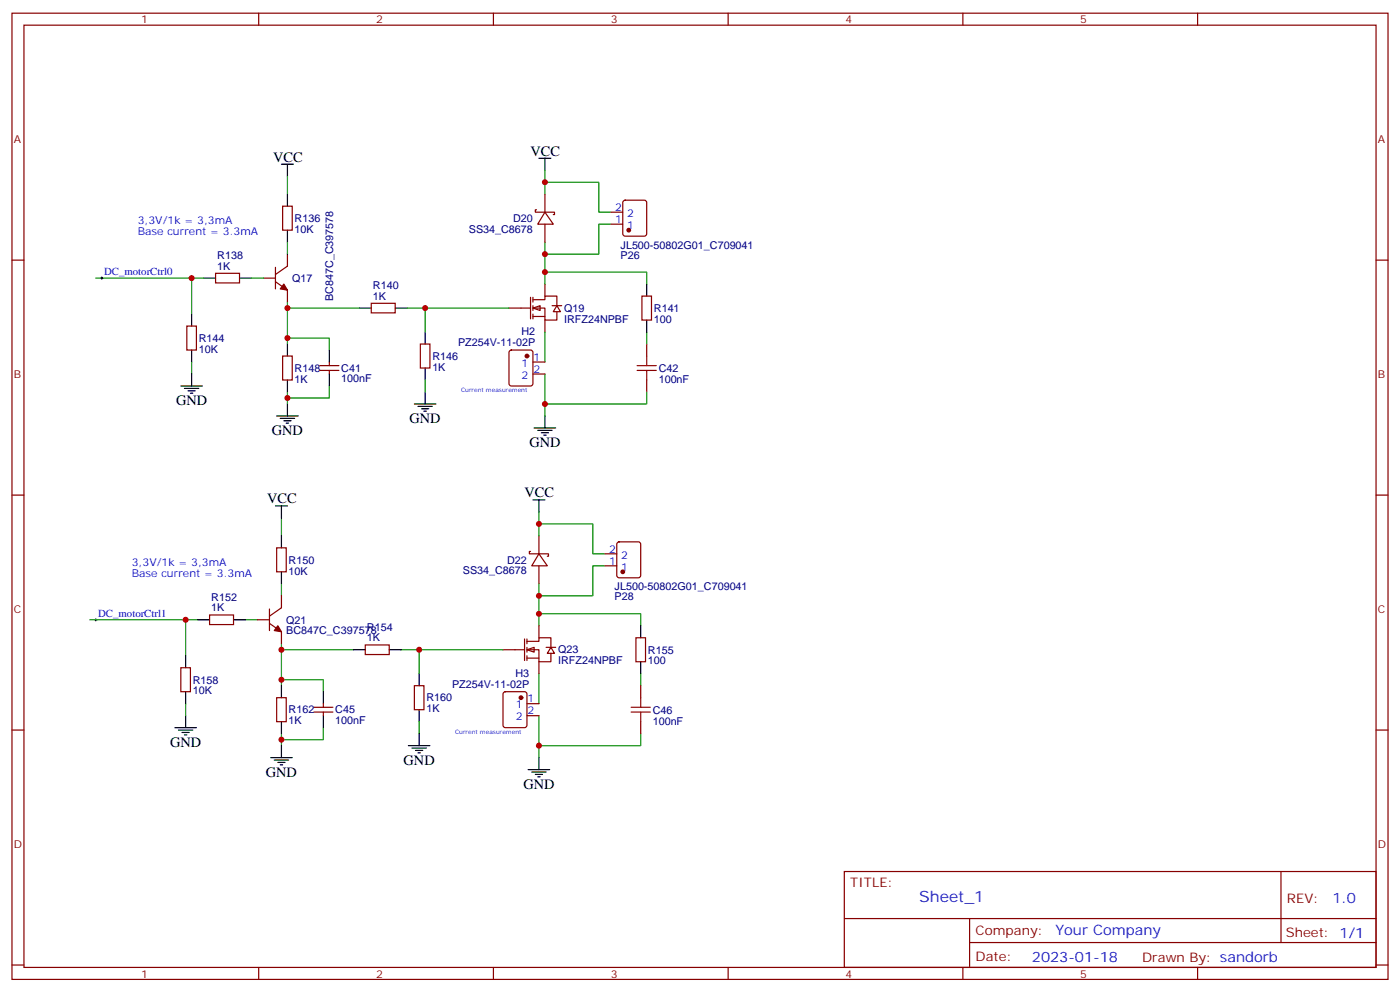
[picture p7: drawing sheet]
<svg xmlns="http://www.w3.org/2000/svg" width="412mm" height="292mm" viewBox="0 0 412 292" stroke-linecap="round" stroke-linejoin="round" font-family="sans-serif">
<g fill="none" stroke="#870000" stroke-width=".35">
<path d="M3.5 3.9h405.4v284.3h-405.4zM7.1 7.4h398.2v277.3h-398.2zM76.2 3.9v3.5M145.3 3.9v3.5M214.5 3.9v3.5M283.6 3.9v3.5M352.8 3.9v3.5M3.5 76.6h3.6M405.3 76.6h3.6M3.5 145.7h3.6M405.3 145.7h3.6M3.5 214.8h3.6"/>
<path d="M405.3 214.8h3.6M248.7 256.5h156.6v28.2h-156.6zM377.3 256.5v20.9M248.7 270.3h156.5M285.6 277.4h119.6M285.6 270.3v14.1M3.5 284h3.6M76.2 284.7v3.5M145.3 284.7v3.5M214.5 284.7v3.5M283.6 284.7v3.5M352.8 284.7v3.5"/>
<path d="M405.3 284h3.6"/>
</g>
<g fill="#fff" stroke="#870000" stroke-width=".35">
<path d="M157 90.7l2.1-.7v1.4z"/>
<path d="M164 90l1.1 1.7h-2.1z"/>
</g>
<g fill="none" stroke="#870000" stroke-width=".35">
<path d="M160.5 57.2v5.2M81.1 78.7v6.3M83.3 60.7h2.8v7h-2.8zM84.7 74.8v3.5l-3.6 2.5M158 61.7h-.3v.7h2.8M160.5 62.4l2.5 3.6h-4.6zM160.5 62.4h2.8v.7h-.3M160.5 66v5.3M55 96h2.9v7h-2.9zM63.5 80.4h7.1v2.9h-7.1zM77.6 81.8h3.5M81.1 82.9l3.6 2.5v3.5"/>
<path d="M109.4 89.3h7v2.8h-7zM149.9 90.7h6.4M156.3 87.5v6.3M157 88.2h3.5v-1.1h3.5v2.9M157 90.7h3.5v3.5h3.5v-2.5M157 93.1h3.5M157 87.5v1.4M157 90v1.4M157 92.4v1.4M160.5 83.6v3.5M160.5 94.2v3.5M162.6 90h2.9"/>
<path d="M83.3 104.8h2.8v7h-2.8zM94.2 109h5.6M94.2 107.6h5.6M97 106.5v1.1M97 109v1.1M190.5 101.2v3.6M190.5 111.8v3.6M158.7 157.7v5.3M79.4 179.2v6.4M81.5 161.2h2.8v7.1h-2.8zM82.9 175.3v3.6l-3.5 2.4M156.3 162.3h-.4v.7h2.8"/>
<path d="M158.7 163l2.5 3.5h-4.6zM158.7 163h2.9v.7h-.4M158.7 166.5v5.3M53.3 196.5h2.8v7.1h-2.8zM61.7 181h7.1v2.8h-7.1zM75.8 182.4h3.6M79.4 183.4l3.5 2.5v3.5M81.5 205.3h2.8v7.1h-2.8zM92.4 209.5h5.7M92.4 208.1h5.7M95.2 207.1v1M95.2 209.5v1.1"/>
<path d="M188.7 201.8v3.5M188.7 212.4v3.5"/>
</g>
<g fill="#870000" stroke="#870000" stroke-width=".35">
<path d="M83.6 83.6l1.1 1.8-2.2-.4z"/>
<path d="M81.8 184.1l1.1 1.8-2.1-.3z"/>
</g>
<g fill="none" stroke="#000" stroke-width=".35">
<path d="M82.9 48.3h3.5M84.7 48.3v3.6M84.7 57.2v3.5M158.7 46.6h3.6M160.5 46.6v3.5M84.7 67.7v3.6M56.4 92.4v3.6M60 81.8h3.5M70.6 81.8h3.5M105.8 90.7h3.6M116.4 90.7h3.5M53.3 113.6h6.3"/>
<path d="M54.3 114.3h4.3M55.4 115h2.1M56.1 115.7h.7M56.4 103v3.5M56.4 110.1v3.5M84.7 101.2v3.6M84.7 111.8v3.6M84.7 118.9v3.5M97 103v3.5M97 110.1v3.5M81.5 122.4h6.3M82.5 123.1h4.3"/>
<path d="M83.6 123.8h2.1M84.3 124.5h.7M157.3 125.9h6.4M158.4 126.6h4.2M159.5 127.4h2.1M160.2 128.1h.7M160.5 122.4v3.5M81.1 148.9h3.6M82.9 148.9v3.5M82.9 157.7v3.5M157 147.1h3.5M158.7 147.1v3.5"/>
<path d="M82.9 168.3v3.5M54.7 193v3.5M58.2 182.4h3.5M68.8 182.4h3.5M51.5 214.1h6.4M52.6 214.8h4.2M53.6 215.5h2.1M54.3 216.3h.7M54.7 203.6v3.5M54.7 210.6v3.5M82.9 201.8v3.5M82.9 212.4v3.5"/>
<path d="M82.9 219.4v3.6M95.2 203.6v3.5M95.2 210.6v3.5M79.7 223h6.4M80.8 223.7h4.2M81.8 224.4h2.2M82.5 225.1h.8M155.6 226.5h6.3M156.6 227.2h4.3M157.7 227.9h2.1M158.4 228.6h.7M158.7 223v3.5"/>
</g>
<g fill="none" stroke="#008700" stroke-width=".35">
<path d="M84.7 51.9v5.3M160.5 53.6h15.9v8.8h3.5M160.5 50.1v7.1M84.7 71.3v3.5M160.5 71.3v12.3M179.9 66h-3.5v8.8h-15.9M28.2 81.8h31.8M56.4 81.8v10.6M74.1 81.8h3.5M84.7 99.5h12.3v3.5M84.7 88.9v12.3M119.9 90.7h30"/>
<path d="M160.5 80.1h30v3.5M160.5 97.7v8.8M190.5 97.7v3.5M56.4 106.5v3.6M84.7 115.4v3.5M97 113.6v3.5h-12.3M160.5 110.1v12.3M190.5 115.4v3.5h-30M82.9 152.4v5.3M158.7 154.2h15.9v8.8h3.6M158.7 150.6v7.1M82.9 171.8v3.5"/>
<path d="M158.7 171.8v12.3M178.2 166.5h-3.6v8.8h-15.9M26.5 182.4h31.7M54.7 182.4v10.6M72.3 182.4h3.5M82.9 189.4v12.4M158.7 180.6h30v3.5M158.7 198.3v8.8M188.7 198.3v3.5M54.7 207.1v3.5M82.9 200h12.3v3.6M82.9 215.9v3.5"/>
<path d="M95.2 214.1v3.6h-12.3M158.7 210.6v12.4M188.7 215.9v3.5h-30"/>
</g>
<path d="M187.7 107.6h5.6M187.7 109h5.6M190.5 104.8v2.8M190.5 109v2.8M185.9 208.1h5.7M185.9 209.5h5.7M188.7 205.3v2.8M188.7 209.5v2.9" fill="none" stroke="#a10000" stroke-width=".35"/>
<path d="M29.6 81.8h.7M30 81.5v.7M27.9 182.4h.7M28.2 182v.7" fill="none" stroke="#000" stroke-width=".29"/>
<g fill="#fff" stroke="#870000" stroke-width=".35">
<path d="M155.2 191.2l2.1-.7v1.4z"/>
<path d="M162.3 190.5l1 1.8h-2.1z"/>
</g>
<g fill="none" stroke="#870000" stroke-width=".35">
<path d="M183.7 59.1l.4-.2h5.7l.6 .4 .1 9.5-.5 .6-5.9 .1-.6-.5-.1-9.4zM179.9 62.4h3.5M179.9 66h3.5M189.1 87.1h2.8v7.1h-2.8zM123.8 101.2h2.8v7.1h-2.8zM150.2 103.2l.4-.2h5.7l.6 .4 .1 9.5-.5 .6-5.9 .1-.6-.5-.1-9.4zM157 106.5h3.5M157 110.1h3.5M181.9 159.7l.5-.2h5.6l.7 .4v9.4l-.4 .7h-5.9l-.7-.4v-9.4zM178.2 163h3.5M178.2 166.5h3.5M107.6 189.8h7.1v2.8h-7.1z"/>
<path d="M148.2 191.2h6.3M154.5 188v6.4M155.2 188.7h3.5v-1h3.6v2.8M155.2 191.2h3.5v3.5h3.6v-2.4M155.2 193.7h3.5M155.2 188v1.4M155.2 190.5v1.4M155.2 193v1.4M158.7 184.1v3.6M158.7 194.7v3.6M160.9 190.5h2.8M187.3 187.7h2.8v7h-2.8z"/>
<path d="M122.1 201.8h2.8v7h-2.8zM148.4 203.8l.5-.2h5.6l.7 .4v9.4l-.4 .7h-5.9l-.7-.4v-9.4zM155.2 207.1h3.5M155.2 210.6h3.5"/>
</g>
<g fill="none" stroke="#000" stroke-width=".35">
<path d="M125.2 97.7v3.5M190.5 83.6v3.5M190.5 94.2v3.5M122.1 118.9h6.3M123.1 119.6h4.3M125.2 108.3v3.5M125.2 115.4v3.5M124.2 120.3h2.1M124.9 121h.7M104.1 191.2h3.5M114.7 191.2h3.5M123.5 198.3v3.5"/>
<path d="M188.7 184.1v3.6M188.7 194.7v3.6M120.3 219.4h6.3M123.5 208.8v3.6M123.5 215.9v3.5M121.4 220.1h4.2M122.4 220.8h2.1M123.1 221.5h.7"/>
</g>
<path d="M84.7 90.7h21.1M125.2 90.7v7M125.2 111.8v3.6M82.9 191.2h21.2M118.2 191.2h30M123.5 191.2v7.1M123.5 212.4v3.5" fill="none" stroke="#008700" stroke-width=".35"/>
<g fill="#870000" stroke="#870000" stroke-width=".35">
<circle cx="183.4" cy="168.3" r=".53"/>
<circle cx="185.2" cy="67.7" r=".53"/>
<circle cx="155.2" cy="104.8" r=".53"/>
<circle cx="153.5" cy="205.3" r=".53"/>
</g>
<g fill="#c00">
<circle cx="56.4" cy="81.8" r=".88"/>
<circle cx="84.7" cy="99.5" r=".88"/>
<circle cx="84.7" cy="117.1" r=".88"/>
<circle cx="160.5" cy="53.6" r=".88"/>
<circle cx="160.5" cy="74.8" r=".88"/>
<circle cx="160.5" cy="80.1" r=".88"/>
<circle cx="160.5" cy="118.9" r=".88"/>
<circle cx="158.8" cy="219.4" r=".88"/>
<circle cx="158.8" cy="180.6" r=".88"/>
<circle cx="158.8" cy="175.3" r=".88"/>
<circle cx="158.8" cy="154.2" r=".88"/>
<circle cx="82.9" cy="217.7" r=".88"/>
<circle cx="82.9" cy="200" r=".88"/>
<circle cx="54.7" cy="182.4" r=".88"/>
<circle cx="125.2" cy="90.7" r=".88"/>
<circle cx="84.7" cy="90.7" r=".88"/>
<circle cx="123.5" cy="191.2" r=".88"/>
<circle cx="82.9" cy="191.2" r=".88"/>
</g>
<text font-size="4.6" fill="#00f" x="270.8" y="265.5">Sheet_1</text>
<g font-size="4.2">
<text x="80.4" y="47.6">VCC</text>
<text x="156.3" y="45.9">VCC</text>
<text x="51.9" y="119.2">GND</text>
<text x="120.6" y="124.5">GND</text>
<text x="80.1" y="128.1">GND</text>
<text x="155.9" y="131.6">GND</text>
<text x="78.7" y="148.2">VCC</text>
<text x="154.5" y="146.4">VCC</text>
<text x="50.1" y="219.8">GND</text>
<text x="118.9" y="225.1">GND</text>
<text x="78.3" y="228.6">GND</text>
<text x="154.2" y="232.1">GND</text>
</g>
<g font-size="4.2" fill="#00f">
<text x="392.5" y="265.7">1.0</text>
<text x="310.9" y="275.3">Your Company</text>
<text x="304" y="283.1">2023-01-18</text>
</g>
<g font-size="3.9" fill="#800">
<text x="250.5" y="261.1">TITLE:</text>
<text x="379.1" y="265.7">REV:</text>
<text x="287.4" y="275.3">Company:</text>
<text x="378.7" y="275.9">Sheet: 1/1</text>
<text x="287.4" y="282.9">Date:</text>
<text x="336.4" y="283">Drawn By: sandorb</text>
</g>
<g font-size="3.2" fill="#800">
<text x="41.6" y="6.9">1</text>
<text x="110.8" y="6.9">2</text>
<text x="179.9" y="6.9">3</text>
<text x="249.1" y="6.9">4</text>
<text x="318.2" y="6.9">5</text>
<text x="4.1" y="42">A</text>
<text x="405.9" y="42">A</text>
<text x="4.1" y="111.1">B</text>
<text x="405.9" y="111.1">B</text>
<text x="4.1" y="180.3">C</text>
<text x="405.9" y="180.3">C</text>
<text x="4.1" y="249.4">D</text>
<text x="405.9" y="249.4">D</text>
<text x="41.6" y="287.7">1</text>
<text x="110.8" y="287.7">2</text>
<text x="179.9" y="287.7">3</text>
<text x="249.1" y="287.7">4</text>
<text x="318.2" y="287.7">5</text>
</g>
<g font-size="3.2" fill="#00f">
<text x="40.6" y="66">3,3V/1k = 3,3mA</text>
<text x="181.3" y="62.1">2</text>
<text x="181.3" y="65.6">1</text>
<text x="184.7" y="63.9">2</text>
<text x="40.6" y="69.1">Base current = 3.3mA</text>
<text x="184.7" y="67.4">1</text>
<text x="30.7" y="81">DC_motorCtrl0</text>
<text x="153.7" y="107.9">1</text>
<text x="157.2" y="106.2">1</text>
<text x="153.7" y="111.5">2</text>
<text x="157.2" y="109.7">2</text>
<text x="38.8" y="166.5">3,3V/1k = 3,3mA</text>
<text x="179.5" y="162.6">2</text>
<text x="179.5" y="166.2">1</text>
<text x="183" y="164.4">2</text>
<text x="183" y="167.9">1</text>
<text x="38.8" y="169.7">Base current = 3.3mA</text>
<text x="28.9" y="181.5">DC_motorCtrl1</text>
<text x="151.9" y="208.5">1</text>
<text x="155.4" y="206.7">1</text>
<text x="151.9" y="212">2</text>
<text x="155.4" y="210.3">2</text>
</g>
<g font-size="3.2" fill="#000080">
<text x="86.8" y="65.4">R136</text>
<text x="151.2" y="65.4">D20</text>
<text x="86.8" y="68.5">10K</text>
<text x="138.1" y="68.5">SS34_C8678</text>
<text x="64" y="76.3">R138</text>
<text x="182.8" y="73.1">JL500-50802G01_C709041</text>
<text x="182.8" y="76.1">P26</text>
<text x="64" y="79.4">1K</text>
<text x="86.1" y="83">Q17</text>
<text x="98.1" y="88.6" transform="rotate(-90 98.1 88.6)">BC847C_C397578</text>
<text x="109.9" y="88.2">1K</text>
<text x="109.9" y="85.1">R140</text>
<text x="166.2" y="94.9">IRFZ24NPBF</text>
<text x="166.2" y="91.7">Q19</text>
<text x="192.6" y="95">100</text>
<text x="192.6" y="91.8">R141</text>
<text x="58.6" y="100.6">R144</text>
<text x="134.9" y="101.8">PZ254V-11-02P</text>
<text x="153.6" y="98.6">H2</text>
<text x="58.6" y="103.8">10K</text>
<text x="127.4" y="105.9">R146</text>
<text x="86.8" y="112.6">1K</text>
<text x="86.8" y="109.4">R148</text>
<text x="100.5" y="112.5">100nF</text>
<text x="100.5" y="109.4">C41</text>
<text x="127.4" y="109.1">1K</text>
<text x="194" y="112.7">100nF</text>
<text x="194" y="109.4">C42</text>
<text x="85" y="165.9">R150</text>
<text x="149.4" y="165.9">D22</text>
<text x="85" y="169.1">10K</text>
<text x="136.3" y="169">SS34_C8678</text>
<text x="181.1" y="173.7">JL500-50802G01_C709041</text>
<text x="62.2" y="179.9">1K</text>
<text x="62.2" y="176.8">R152</text>
<text x="181.1" y="176.6">P28</text>
<text x="84.3" y="183.5">Q21</text>
<text x="108.1" y="185.6">R154</text>
<text x="84.3" y="186.7">BC847C_C397578</text>
<text x="108.1" y="188.7">1K</text>
<text x="164.4" y="195.5">IRFZ24NPBF</text>
<text x="164.4" y="192.3">Q23</text>
<text x="190.9" y="195.5">100</text>
<text x="190.9" y="192.4">R155</text>
<text x="56.8" y="201.2">R158</text>
<text x="133.1" y="202.3">PZ254V-11-02P</text>
<text x="151.9" y="199.1">H3</text>
<text x="56.8" y="204.3">10K</text>
<text x="85" y="210">R162</text>
<text x="98.8" y="209.9">C45</text>
<text x="125.6" y="209.6">1K</text>
<text x="125.6" y="206.4">R160</text>
<text x="192.3" y="210">C46</text>
<text x="85" y="213.2">1K</text>
<text x="98.8" y="213.1">100nF</text>
<text x="192.3" y="213.2">100nF</text>
</g>
<g font-size="1.8" fill="#00f">
<text x="135.8" y="115.4">Current measurement</text>
<text x="134.1" y="215.9">Current measurement</text>
</g>
</svg>
